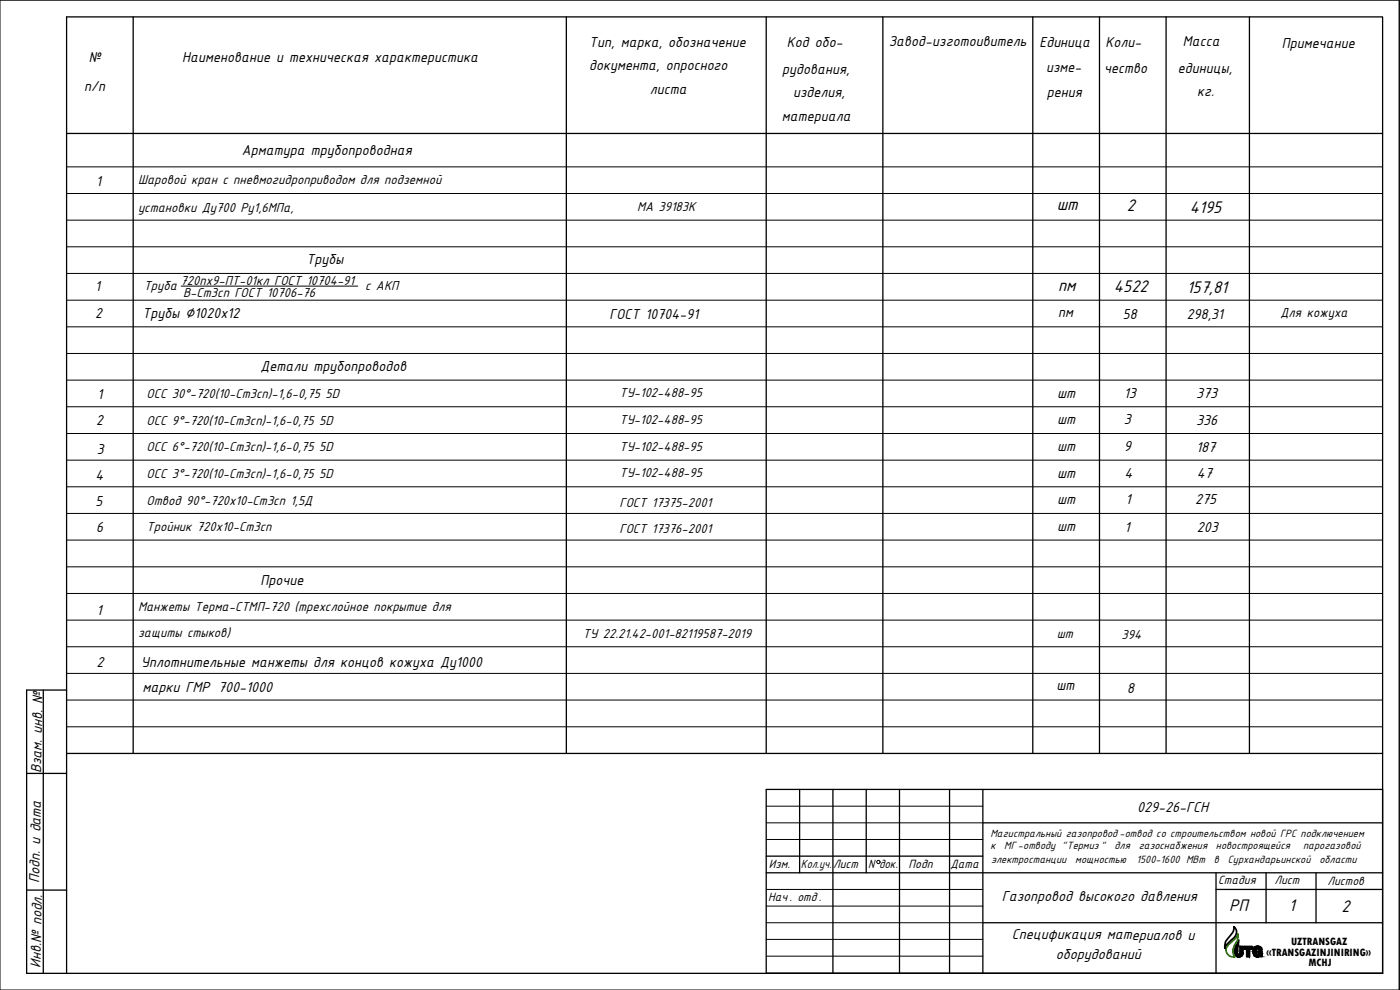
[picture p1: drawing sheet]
<svg xmlns="http://www.w3.org/2000/svg" width="420mm" height="297mm" viewBox="0 0 420 297" stroke-linecap="round" stroke-linejoin="round" font-family="sans-serif">
<g fill="none" stroke="#000" stroke-width=".39">
<path d="M40 5.1v221M170 5.1v221M230 5.1v221M265 5.1v221M310 5.1v221M330 5.1v221M350 5.1v221M375 5.1v221M20 40h394.9M13 207v85M20 207h-12v85h406.9M8 232.1h12"/>
<path d="M20 226.1h394.9M240 236.9v25M250 236.9v55.1M260 236.9v25M270 236.9v55.1M285 236.9v55.1M295 236.9v55.1M230 256.9h65M295 246.9h119.9M8 267.1h12M230 261.9h184.9M295 276.9h119.9"/>
<path d="M364.9 266.9h50M364.9 261.9v30M380 261.9v15M395 261.9v15M20 292v-286.9h394.9v286.9M230 291.9v-55h184.9v55.1"/>
</g>
<!-- layer: 0 -->
<path d="M0 .1h419.9v296.9h-419.9zM54.4 85.8h53" fill="none" stroke="#000" stroke-width=".3"/>
<g fill="none" stroke="#000" stroke-width=".3">
<path d="M20 58.1h394.9M20 50.1h394.9M20 66.1h394.9M20 74h394.9M20 90.1h394.9M20 82h394.9M20 98.1h394.9M20 114.1h394.9M20 106.1h394.9M20 138.1h394.9M20 130.1h394.9M20 122h394.9"/>
<path d="M20 154.1h394.9M20 146.1h394.9M20 178.1h394.9M20 170.1h394.9M20 162h394.9M20 194.1h394.9M20 186.1h394.9M20 218.1h394.9M20 210h394.9M20 202h394.9M230 251.9h65M230 246.9h65"/>
<path d="M230 241.9h65M230 276.9h65M230 271.9h65M230 266.9h65M230 286.9h65M230 281.9h65"/>
</g>
<circle cx="263.6" cy="258.6" r=".5" fill="none" stroke="#000" stroke-width=".3"/>
<!-- layer: 12321 -->
<g fill="#000" stroke="#000" stroke-width=".3">
<path d="M371.2 287h1.1zM371.5 287.1h.6zM371.7 282.1v.6h-.3zM377.1 287.1h.6zM377.2 283.9h.5z"/>
<path d="M370.4 285l1 .3v-.3zM370.4 285l1 .3h-1z"/>
<path d="M370.4 285.3l1 .1zM370.4 285.3l1 .1z"/>
<path d="M370.4 285.4l1 .6v-.6zM370.4 285.4l1 .6h-1zM370.4 286h1zM370.4 286h1z"/>
<path d="M370.4 286l1 .1v-.1zM370.4 286l1 .1h-.9z"/>
<path d="M370.5 284.5l.9 .2zM370.5 284.5l.9 .2z"/>
<path d="M370.5 284.7l.9 .3v-.3zM370.5 284.7l.9 .3h-1z"/>
<path d="M370.5 286.1l1 .1zM370.5 286.1l1 .1z"/>
<path d="M370.5 286.2l1 .1zM370.5 286.2l1 .1z"/>
<path d="M370.5 286.3l1.1 .1zM370.5 286.3l1.1 .1z"/>
<path d="M371.5 287.1h.6zM371.6 287.1h.5z"/>
<path d="M370.9 283.7l.5 .8 .2-.8zM370.9 283.7l.5 .8h-.9z"/>
<path d="M371.1 283.4l.5 .3v-.3zM371.1 283.4l.5 .3h-.7z"/>
<path d="M371.4 282.7l.2 .7 .1-.7zM371.4 282.7l.2 .7h-.5z"/>
<path d="M370.6 286.4h1.2zM370.6 286.4h1.2z"/>
<path d="M371.3 287h1zM371.3 287l.8 .1z"/>
<path d="M371 286.9h1.6zM371 286.9l1.3 .1zM371.2 287h1.1z"/>
<path d="M370.8 286.7l1.8 .2 .1-.2zM370.8 286.7l1.8 .2zM371 286.9h1.6zM371 286.9h1.6z"/>
<path d="M370.7 286.7h2zM370.7 286.7h2z"/>
<path d="M370.6 286.5h2.3zM370.6 286.5h2.3z"/>
<path d="M370.6 286.5l2.1 .2 .2-.2zM370.6 286.5l2.1 .2h-2z"/>
<path d="M371.9 286.3l1 .1zM371.8 286.4h1.1z"/>
<path d="M370.6 286.4h2.3zM370.6 286.4l2.3 .1z"/>
<path d="M372.1 286.2h.8zM371.9 286.3h1z"/>
<path d="M372.1 286.1l.9 .1zM372.1 286.1l.9 .1z"/>
<path d="M372.1 286.2h.9zM372.1 286.2h.8z"/>
<path d="M372.2 284l.8 1.9v-1.9zM372.2 284l.8 1.9h-.8zM372.2 285.9h.8zM372.2 285.9h.8z"/>
<path d="M372.2 285.9l.8 .2v-.2zM372.2 285.9l.8 .2h-.9z"/>
<path d="M374.2 284.8l.8 2.2v-2.2zM374.2 284.8l.8 2.2h-.8z"/>
<path d="M373.4 284l2.4 .8v-.8zM373.4 284l2.4 .8h-2.4z"/>
<path d="M376.1 285.1l.8 .3v-.3zM376.1 285.1l.8 .3h-.8z"/>
<path d="M376.1 285.4l.8 .1zM376.1 285.4l.8 .1z"/>
<path d="M376.1 285.5l.8 .3v-.3zM376.1 285.5l.8 .3h-.8z"/>
<path d="M376.1 285.8l.8 .1zM376.1 285.8l.8 .1z"/>
<path d="M376.1 285.9l.9 .1-.1-.1zM376.1 285.9l.9 .1h-.9z"/>
<path d="M376.1 286l.9 .1zM376.1 286l.9 .1z"/>
<path d="M376.2 285h.8zM376.2 285l.7 .1z"/>
<path d="M376.1 286.1l1 .1zM376.1 286.1l1 .1z"/>
<path d="M376.2 284.9h.8zM376.2 284.9l.8 .1z"/>
<path d="M376.2 286.2l.9 .1zM376.2 286.2l.9 .1z"/>
<path d="M376.2 284.8h.9zM376.2 284.8l.8 .1z"/>
<path d="M377.1 287.1h.4zM377.2 287.1h.3z"/>
<path d="M376.2 286.3h1zM376.2 286.3h1z"/>
<path d="M376.2 286.3l1.1 .1zM376.2 286.3l1.1 .1z"/>
<path d="M376.3 284.7h.9zM376.3 284.7l.8 .1z"/>
<path d="M376.3 286.4h1zM376.3 286.4h1z"/>
<path d="M376.3 286.4h1.2zM376.3 286.4h1.2z"/>
<path d="M376.3 284.6h1.1zM376.3 284.6l.9 .1z"/>
<path d="M377.2 283.9l.5 .1zM377 284h.7z"/>
<path d="M377 287.1h.7zM377 287.1h.7z"/>
<path d="M377 284h.9zM376.9 284h1z"/>
<path d="M376.8 287h1.1zM376.8 287l.9 .1z"/>
<path d="M376.9 284h1.1zM376.8 284h1.2z"/>
<path d="M376.8 284l1.4 .1zM376.7 284.1h1.5z"/>
<path d="M376.6 286.9h1.5zM376.6 286.9l1.3 .1z"/>
<path d="M376.7 284.1h1.5zM376.6 284.1h1.6z"/>
<path d="M376.6 284.1l1.7 .1zM376.6 284.1l1.7 .1z"/>
<path d="M376.5 284.2l1.9 .1zM376.5 284.2l1.9 .1z"/>
<path d="M376.5 284.3l2 .1zM376.5 284.3l2 .1z"/>
<path d="M376.4 284.4l2.1 .1zM376.4 284.4l2.1 .1h-2.2z"/>
<path d="M376.3 284.5l2.3 .1zM376.3 284.5l2.3 .1z"/>
<path d="M376.3 284.6h2.3zM376.3 284.6h2.3z"/>
<path d="M377.4 284.6l1.2 .1zM377.4 284.6l1.2 .1z"/>
<path d="M377.6 284.7l1.1 .1zM377.6 284.7l1.1 .1zM377.8 284.8h.9zM377.8 284.8h.9z"/>
<path d="M377.8 284.8l.9 .1zM377.8 284.8l.9 .1z"/>
<path d="M377.9 284.9l.8 .1zM377.9 284.9l.8 .1z"/>
<path d="M377.6 285.4l1.1 .6v-.6zM377.6 285.4l1.1 .6h-1.1z"/>
<path d="M377.9 286l.8 .1zM377.9 286l.8 .1z"/>
<path d="M377.9 286.1l.8 .1zM377.9 286.1l.8 .1z"/>
<path d="M377.9 286.2l.8 .1zM377.9 286.2l.8 .1z"/>
<path d="M377.8 286.3l.9 .1zM377.7 286.4h1z"/>
<path d="M377.7 286.4h1zM377.5 286.4h1.2z"/>
<path d="M376.3 286.4l2.4 .3v-.3zM376.3 286.4l2.4 .3h-2.2z"/>
<path d="M376.5 286.7l2.2 .2v-.2zM376.5 286.7l2.2 .2zM376.6 286.9h2.1zM376.6 286.9h2.1z"/>
<path d="M378.1 286.9l.6 .1v-.1zM378.1 286.9l.6 .1h-.6z"/>
</g>
<path d="M370.3 278.1a2.18 2.18 0 0 1-.2 3.4l-2.1 2.1-.4 1v-1a7 7 0 0 1 2.3-3.8zM371.7 282.1l-.3 3.9a.41 .41 0 0 0 .4 .4 .41 .41 0 0 0 .4-.5v-1.9h.8v1.9a1.33 1.33 0 0 1-1.6 1.2 1.33 1.33 0 0 1-1-1.7 5.3 5.3 0 0 1 1.3-3.3zM373.4 284h2.4v.8h-.8v2.2h-.8v-2.2h-.8zM376.5 284.3a1.27 1.27 0 0 1 1.3-.4 1.27 1.27 0 0 1 .9 1.1h-.8a.49 .49 0 0 0-.5-.4 .49 .49 0 0 0-.5 .5v.4a.55 .55 0 0 0 .3 .8 .55 .55 0 0 0 .7-.3h-.3v-.6h1.1v1.6h-.6v-.1a1.39 1.39 0 0 1-1.7-.2 1.39 1.39 0 0 1-.2-1.7z" fill="none" stroke="#000" stroke-width=".52"/>
<path d="M371.5 280.2l-.1 1.9a5.3 5.3 0 0 0-1.3 4.2l.5 .8a2.18 2.18 0 0 1-2.5-1.4 2.18 2.18 0 0 1 1-2.7l1.8-1.6z" fill="none" stroke="#41c20a" stroke-width=".52"/>
<g font-size="5.6">
<text x="317.1" y="63">шт</text>
<text x="338.2" y="63.2">2</text>
<text x="357.1" y="63.8">4195</text>
<text x="317.6" y="87.3">пм</text>
<text x="334.3" y="87.7">4522</text>
<text x="356.2" y="87.8">157,81</text>
<text x="368.9" y="273.5">РП</text>
<text x="386.8" y="273.5">1</text>
<text x="402.6" y="273.8">2</text>
</g>
<g font-size="4.8">
<text x="176.8" y="14">Тип, марка, обозначение</text>
<text x="236.2" y="14">Код обо-</text>
<text x="266.7" y="13.7">Завод-изготоивитель</text>
<text x="311.9" y="14">Единица</text>
<text x="331.8" y="14">Коли-</text>
<text x="355" y="13.8">Масса</text>
<text x="384.7" y="14.5">Примечание</text>
<text x="26.7" y="18.5">№</text>
<text x="54.7" y="18.5">Наименование и техническая характеристика</text>
<text x="176.8" y="20.9">документа, опросного</text>
<text x="234.8" y="22.2">рудования,</text>
<text x="314" y="21.6">изме-</text>
<text x="331.4" y="21.9">чество</text>
<text x="353.5" y="21.9">единицы,</text>
<text x="25.3" y="27.4">п/п</text>
<text x="195" y="28.2">листа</text>
<text x="238" y="29.1">изделия,</text>
<text x="314.1" y="29">рения</text>
<text x="359.3" y="28.8">кг.</text>
<text x="234.6" y="36.4">материала</text>
<text x="72.6" y="46.7">Арматура трубопроводная</text>
<text x="28.8" y="55.7">1</text>
<text x="92" y="79.1">Трубы</text>
<text x="28.6" y="87.4">1</text>
<text x="28.6" y="95.5">2</text>
<text x="42.8" y="95.5">Трубы ∅1020х12</text>
<text x="183" y="95.7">ГОСТ 10704-91</text>
<text x="317.5" y="95.2">пм</text>
<text x="336.9" y="95.7">58</text>
<text x="356.2" y="95.8">298,31</text>
<text x="78.2" y="111.3">Детали трубопроводов</text>
<text x="29.3" y="119.8">1</text>
<text x="317.3" y="119.3">шт</text>
<text x="337.3" y="119.4">13</text>
<text x="359" y="119.5">373</text>
<text x="28.9" y="127.5">2</text>
<text x="317.3" y="127.3">шт</text>
<text x="337.3" y="127.4">3</text>
<text x="359" y="127.5">336</text>
<text x="29" y="136.2">3</text>
<text x="317.3" y="135.3">шт</text>
<text x="337.3" y="135.4">9</text>
<text x="359" y="135.5">187</text>
<text x="28.7" y="144">4</text>
<text x="317.3" y="143.3">шт</text>
<text x="337.5" y="143.5">4</text>
<text x="359.2" y="143.5">47</text>
<text x="28.7" y="152">5</text>
<text x="317.3" y="151.1">шт</text>
<text x="337.8" y="151.1">1</text>
<text x="358.7" y="151.3">275</text>
<text x="28.9" y="159.6">6</text>
<text x="317.3" y="159.3">шт</text>
<text x="337.5" y="159.5">1</text>
<text x="359.1" y="159.5">203</text>
<text x="78.2" y="175.6">Прочие</text>
<text x="29" y="184.4">1</text>
<text x="29" y="200">2</text>
<text x="42.4" y="200.1">Уплотнительные манжеты для концов кожуха Ду1000</text>
<text x="42.8" y="207.7">марки ГМР 700-1000</text>
<text x="317.1" y="207">шт</text>
<text x="338.3" y="207.8">8</text>
<text x="12.3" y="231.9" transform="rotate(-89 12.3 231.9)">Взам. инв. №</text>
<text x="341.3" y="243.5">029-26-ГСН</text>
<text x="300.6" y="270.5">Газопровод высокого давления</text>
<text x="303.7" y="281.8">Спецификация материалов и</text>
<text x="316.9" y="287.8">оборудований</text>
<text x="12.2" y="290.6" transform="rotate(-89 12.2 290.6)">Инв.№ подл. Подп. и дата</text>
</g>
<g font-size="4.3">
<text x="41.4" y="55.3">Шаровой кран с пневмогидроприводом для подземной</text>
<text x="41.4" y="63.7">установки Ду700 Ру1,6МПа,</text>
<text x="191.2" y="63.2">МА 39183К</text>
<text x="43.1" y="87.1">Труба</text>
<text x="54.2" y="85.6">720пх9-ПТ-01кл ГОСТ 10704-91</text>
<text x="55" y="89">В-Ст3сп ГОСТ 10706-76</text>
<text x="109.6" y="87">с АКП</text>
<text x="384.3" y="95.2">Для кожуха</text>
<text x="44" y="119.4">ОСС 30°-720(10-Ст3сп)-1,6-0,75 5D</text>
<text x="185.9" y="119.2">ТУ-102-488-95</text>
<text x="44" y="127.4">ОСС 9°-720(10-Ст3сп)-1,6-0,75 5D</text>
<text x="185.9" y="127.2">ТУ-102-488-95</text>
<text x="44" y="135.4">ОСС 6°-720(10-Ст3сп)-1,6-0,75 5D</text>
<text x="185.9" y="135.2">ТУ-102-488-95</text>
<text x="44" y="143.4">ОСС 3°-720(10-Ст3сп)-1,6-0,75 5D</text>
<text x="185.9" y="143.2">ТУ-102-488-95</text>
<text x="44" y="151.4">Отвод 90°-720х10-Ст3сп 1,5Д</text>
<text x="185.9" y="152">ГОСТ 17375-2001</text>
<text x="44" y="159.4">Тройник 720х10-Ст3сп</text>
<text x="185.9" y="159.9">ГОСТ 17376-2001</text>
<text x="41.4" y="183.4">Манжеты Терма-СТМП-720 (трехслойное покрытие для</text>
<text x="41.4" y="191.1">защиты стыков)</text>
<text x="175" y="191.5">ТУ 22.21.42-001-82119587-2019</text>
<text x="317.1" y="191.5">шт</text>
<text x="336.6" y="191.8">394</text>
</g>
<g font-size="4">
<text x="230.8" y="260.4">Изм.</text>
<text x="240.4" y="260.4">Кол.уч.</text>
<text x="250" y="260.4">Лист</text>
<text x="260.5" y="260.4">N док.</text>
<text x="272.7" y="260.4">Подп</text>
<text x="285.2" y="260.4">Дата</text>
<text x="365.6" y="265.3">Стадия</text>
<text x="382.4" y="265.4">Лист</text>
<text x="398.4" y="265.4">Листов</text>
<text x="230.5" y="270.5">Нач. отд.</text>
</g>
<g font-size="3.5">
<text x="297.2" y="251.1">Магистральный газопровод -отвод со строительством новой ГРС подключением</text>
<text x="297.2" y="254.8">к</text>
<text x="301.4" y="254.8">МГ-отводу &quot;Термиз &quot;</text>
<text x="334.5" y="254.8">для</text>
<text x="341.7" y="254.8">газоснабжения</text>
<text x="364.9" y="254.8">новостроящейся</text>
<text x="391.1" y="254.8">парогазовой</text>
<text x="297.4" y="258.9">электростанции</text>
<text x="322.7" y="258.9">мощностью</text>
<text x="341.1" y="258.9">1500-1600 МВт</text>
<text x="364.3" y="258.9">в</text>
<text x="368.5" y="258.9">Сурхандарьинской</text>
<text x="396" y="258.9">области</text>
</g>
<g font-size="3.3">
<text x="380" y="286.8">«TRANSGAZINJINIRING»</text>
<text x="387.5" y="283.7">UZTRANSGAZ</text>
<text x="392.7" y="289.9">MCHJ</text>
</g>
</svg>
